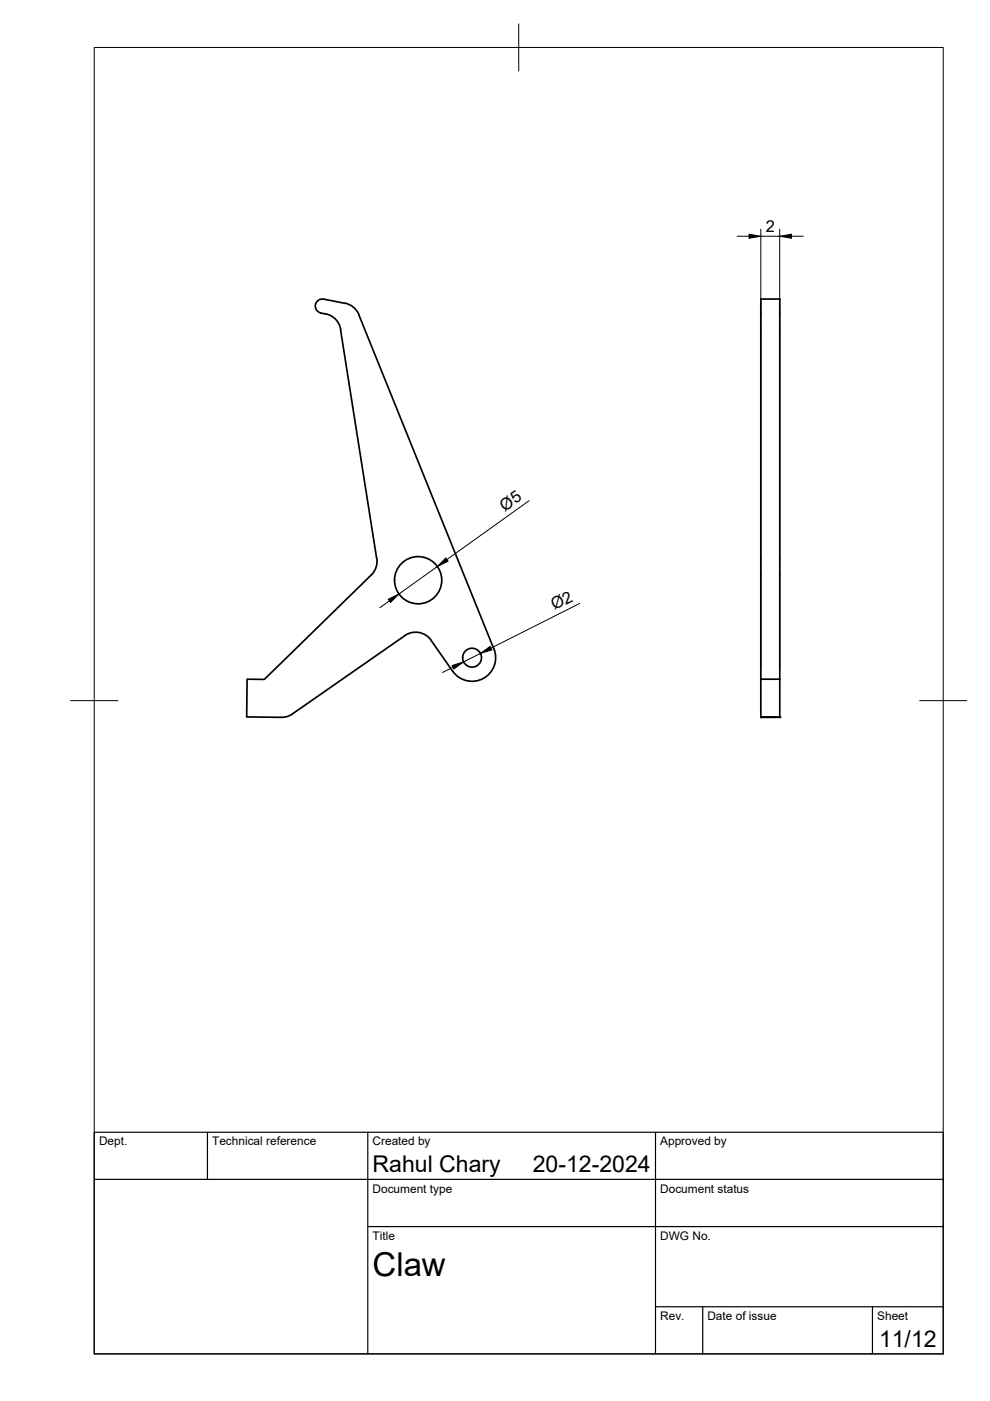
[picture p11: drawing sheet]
<svg xmlns="http://www.w3.org/2000/svg" width="210mm" height="297mm" viewBox="0 0 210 297" stroke-linecap="round" stroke-linejoin="round" font-family="sans-serif">
<!-- layer: Visible -->
<g fill="none" stroke="#000" stroke-width=".36">
<path d="M69 66.6a1.97 1.97 0 0 1-2.1-1.5 1.49 1.49 0 0 1 1.7-1.7l4.5 .9a3.9 3.9 0 0 1 3 2.4M69 66.5a4 4 0 0 1 3.2 3.4M72.2 69.9l7.7 48.5a4 4 0 0 1-1.2 3.5M76.1 66.7l28.6 70.9M78.7 121.9l-22.7 22.1h-3.6l-.1 8 7.4 .1 1-.1 .9-.4 24.2-16.8M85.8 134.8a4 4 0 0 1 5.6 1M91.4 135.8l4.6 6.5a5 5 0 0 0 6.5 1.5 5 5 0 0 0 2.2-6.2M161.3 144v8l4 .1-4-.1M165.3 144v-80.6h-4v80.6h4v8"/>
<circle cx="88.7" cy="123" r="5"/>
<circle cx="100.1" cy="139.4" r="2"/>
</g>
<g fill="#000">
<circle cx="161.3" cy="152.1" r=".18"/>
<circle cx="165.3" cy="152.1" r=".18"/>
</g>
<!-- layer: BORDER -->
<path d="M20 10.1h180v276.9h-180zM110 5.1v10M15 148.6h10M195 148.6h10" fill="none" stroke="#000" stroke-width=".21"/>
<!-- layer: TITLEBLOCK -->
<path d="M20 240.1h180v46.9h-180zM20 250h180M44 240.1v9.9M78 240.1v46.9M139 240.1v46.9M78 260.1h122M139 277.1h61M149 277.1v9.9M185 277.1v9.9" fill="none" stroke="#000" stroke-width=".25"/>
<!-- layer: FD_Dimensions -->
<path d="M156.3 50.1h2.5M161.3 48.6v93.3M161.3 50.1h4M165.3 48.6v93.3M167.8 50.1h2.5M112.2 106.2l-17.5 12.4M82.6 127.4l-2.1 1.4M92.7 120.1l-8.1 5.8M101.9 138.5l-3.6 1.8M122.9 127.9l-18.8 9.5M96.1 141.5l-2.3 1.1" fill="none" stroke="#000" stroke-width=".21"/>
<path d="M158.8 49.7l2.5 .4-2.5 .4zM165.3 50.1l2.5-.4v.8zM94.5 118.3l.5 .7-2.3 1.1zM82.3 127l2.3-1.1-1.8 1.8zM101.9 138.5l2-1.4 .4 .7zM95.9 141.1l2.4-.8-2.1 1.5z" fill="#000" stroke="#000" stroke-width=".21"/>
<text font-size="7" x="79" y="270.6">Claw</text>
<g font-size="4.9">
<text x="79" y="248.5">Rahul Chary</text>
<text x="113" y="248.5">20-12-2024</text>
<text x="186.4" y="285.7">11/12</text>
</g>
<g font-size="3.5">
<text x="162.4" y="49.1">2</text>
<text x="107.1" y="108.5" transform="rotate(-36 107.1 108.5)">Ø5</text>
<text x="117.5" y="129.4" transform="rotate(-27 117.5 129.4)">Ø2</text>
</g>
<g font-size="2.5">
<text x="21" y="242.9">Dept.</text>
<text x="45" y="242.9">Technical reference</text>
<text x="79" y="242.9">Created by</text>
<text x="140" y="242.9">Approved by</text>
<text x="79" y="252.8">Document type</text>
<text x="140" y="252.8">Document status</text>
<text x="79" y="262.9">Title</text>
<text x="140" y="262.9">DWG No.</text>
<text x="140" y="279.9">Rev.</text>
<text x="150" y="279.9">Date of issue</text>
<text x="186" y="279.9">Sheet</text>
</g>
</svg>
